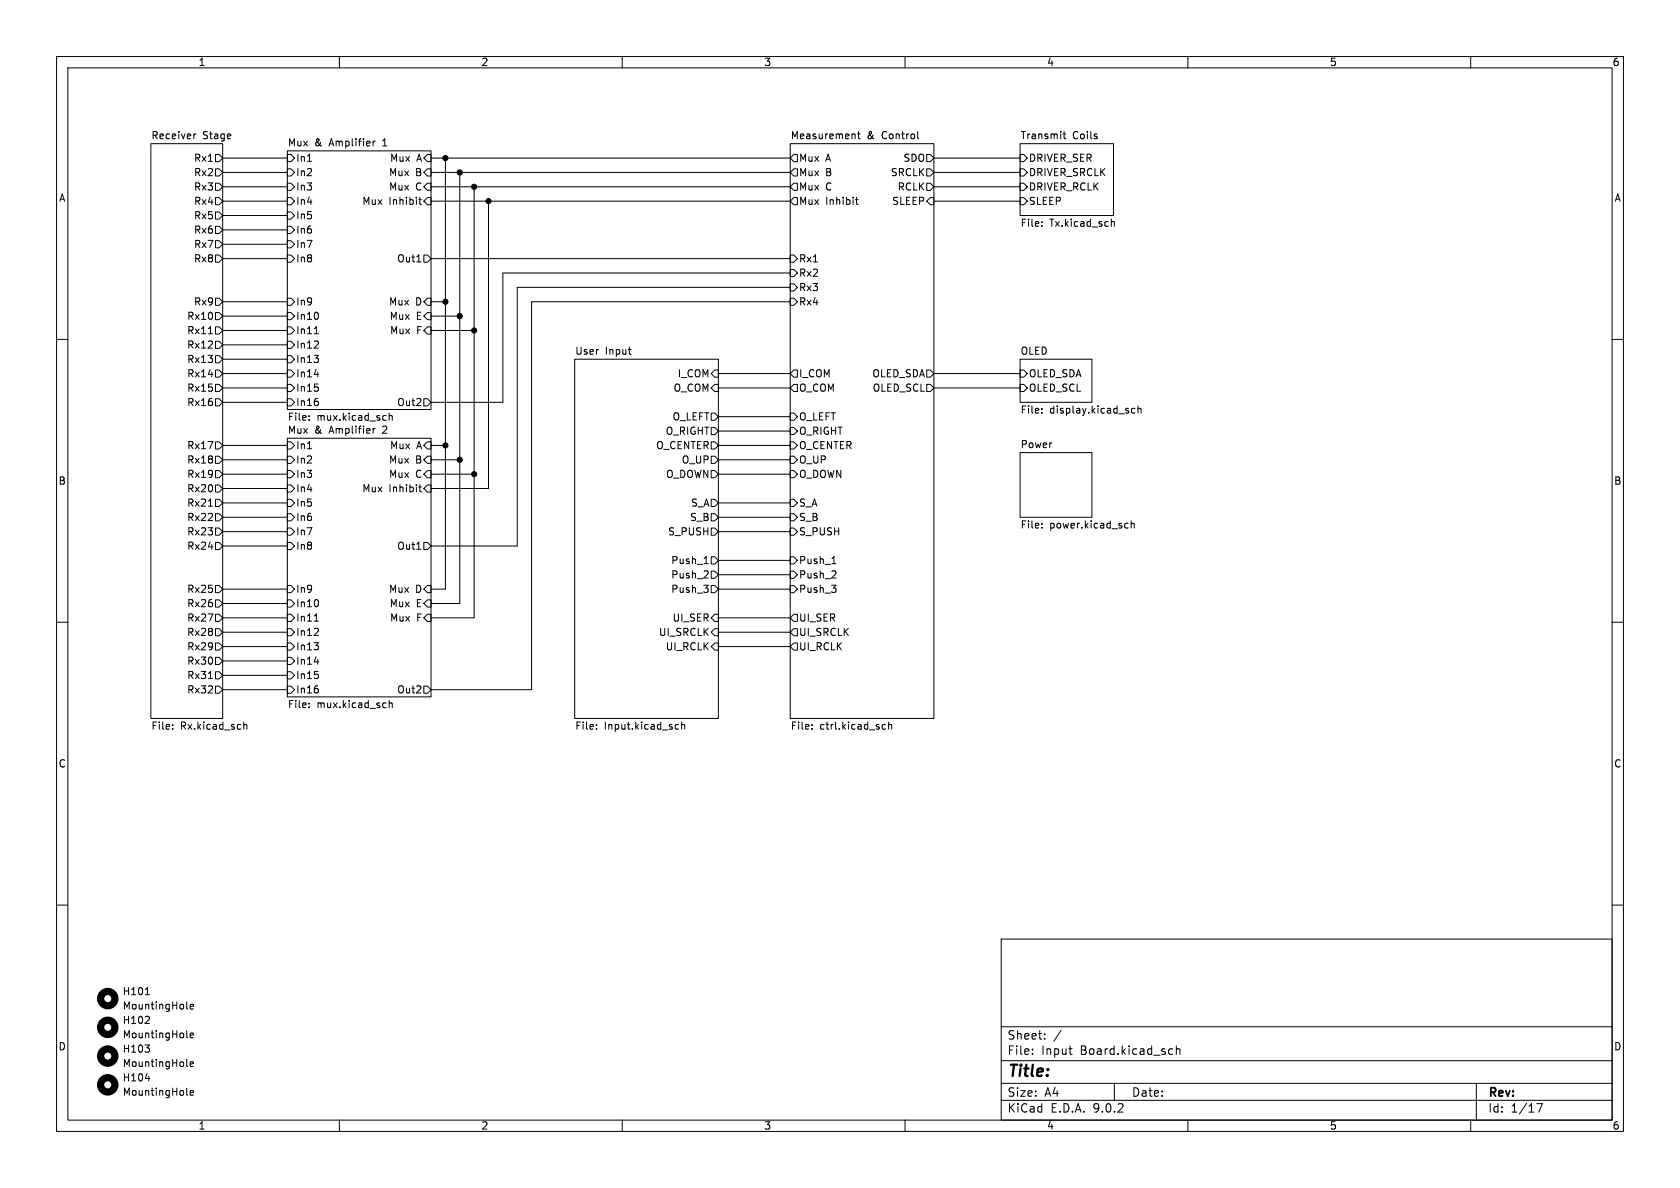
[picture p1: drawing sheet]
(kicad_sch
 (version 20250114)
 (generator "eeschema")
 (generator_version "9.0")
 (paper "A4")
 (lib_symbols
  (symbol "Mechanical:MountingHole"
   (pin_names
    (offset 1.016)) (exclude_from_sim no) (in_bom no) (on_board yes)
   (property "Reference" "H" (at 0 5.08 0) (effects (font (size 1.27 1.27))))
   (property "Value" "MountingHole" (at 0 3.175 0) (effects (font (size 1.27 1.27))))
   (property "Footprint" "" (at 0 0 0) (effects (font (size 1.27 1.27)) (hide yes)))
   (property "Datasheet" "~" (at 0 0 0) (effects (font (size 1.27 1.27)) (hide yes)))
   (property "Description" "Mounting Hole without connection" (at 0 0 0) (effects (font (size 1.27 1.27)) (hide yes)))
   (symbol "MountingHole_0_1"
    (circle (center 0 0) (radius 1.27) (stroke (width 1.27) (type default)) (fill (type none))))
   (embedded_fonts no)))
 (junction
  (at 83.82 58.42)
  (diameter 0)
  (color 0 0 0 0))
 (junction
  (at 78.74 53.34)
  (diameter 0)
  (color 0 0 0 0))
 (junction
  (at 81.28 81.28)
  (diameter 0)
  (color 0 0 0 0))
 (junction
  (at 81.28 55.88)
  (diameter 0)
  (color 0 0 0 0))
 (junction
  (at 81.28 30.48)
  (diameter 0)
  (color 0 0 0 0))
 (junction
  (at 83.82 33.02)
  (diameter 0)
  (color 0 0 0 0))
 (junction
  (at 86.36 35.56)
  (diameter 0)
  (color 0 0 0 0))
 (junction
  (at 78.74 78.74)
  (diameter 0)
  (color 0 0 0 0))
 (junction
  (at 83.82 83.82)
  (diameter 0)
  (color 0 0 0 0))
 (junction
  (at 78.74 27.94)
  (diameter 0)
  (color 0 0 0 0))
 (wire
  (pts (xy 86.36 35.56) (xy 86.36 86.36))
  (stroke (width 0) (type default)))
 (wire
  (pts (xy 127 81.28) (xy 139.7 81.28))
  (stroke (width 0) (type default)))
 (wire
  (pts (xy 39.37 58.42) (xy 50.8 58.42))
  (stroke (width 0) (type default)))
 (wire
  (pts (xy 76.2 53.34) (xy 78.74 53.34))
  (stroke (width 0) (type default)))
 (wire
  (pts (xy 76.2 83.82) (xy 83.82 83.82))
  (stroke (width 0) (type default)))
 (wire
  (pts (xy 39.37 71.12) (xy 50.8 71.12))
  (stroke (width 0) (type default)))
 (wire
  (pts (xy 39.37 35.56) (xy 50.8 35.56))
  (stroke (width 0) (type default)))
 (wire
  (pts (xy 88.9 71.12) (xy 88.9 48.26))
  (stroke (width 0) (type default)))
 (wire
  (pts (xy 83.82 109.22) (xy 76.2 109.22))
  (stroke (width 0) (type default)))
 (wire
  (pts (xy 39.37 63.5) (xy 50.8 63.5))
  (stroke (width 0) (type default)))
 (wire
  (pts (xy 39.37 78.74) (xy 50.8 78.74))
  (stroke (width 0) (type default)))
 (wire
  (pts (xy 76.2 121.92) (xy 93.98 121.92))
  (stroke (width 0) (type default)))
 (wire
  (pts (xy 76.2 78.74) (xy 78.74 78.74))
  (stroke (width 0) (type default)))
 (wire
  (pts (xy 81.28 81.28) (xy 81.28 55.88))
  (stroke (width 0) (type default)))
 (wire
  (pts (xy 165.1 35.56) (xy 180.34 35.56))
  (stroke (width 0) (type default)))
 (wire
  (pts (xy 39.37 111.76) (xy 50.8 111.76))
  (stroke (width 0) (type default)))
 (wire
  (pts (xy 165.1 66.04) (xy 180.34 66.04))
  (stroke (width 0) (type default)))
 (wire
  (pts (xy 127 78.74) (xy 139.7 78.74))
  (stroke (width 0) (type default)))
 (wire
  (pts (xy 39.37 83.82) (xy 50.8 83.82))
  (stroke (width 0) (type default)))
 (wire
  (pts (xy 78.74 104.14) (xy 78.74 78.74))
  (stroke (width 0) (type default)))
 (wire
  (pts (xy 81.28 106.68) (xy 81.28 81.28))
  (stroke (width 0) (type default)))
 (wire
  (pts (xy 76.2 27.94) (xy 78.74 27.94))
  (stroke (width 0) (type default)))
 (wire
  (pts (xy 78.74 27.94) (xy 139.7 27.94))
  (stroke (width 0) (type default)))
 (wire
  (pts (xy 165.1 27.94) (xy 180.34 27.94))
  (stroke (width 0) (type default)))
 (wire
  (pts (xy 127 68.58) (xy 139.7 68.58))
  (stroke (width 0) (type default)))
 (wire
  (pts (xy 83.82 33.02) (xy 139.7 33.02))
  (stroke (width 0) (type default)))
 (wire
  (pts (xy 39.37 91.44) (xy 50.8 91.44))
  (stroke (width 0) (type default)))
 (wire
  (pts (xy 39.37 53.34) (xy 50.8 53.34))
  (stroke (width 0) (type default)))
 (wire
  (pts (xy 127 88.9) (xy 139.7 88.9))
  (stroke (width 0) (type default)))
 (wire
  (pts (xy 86.36 35.56) (xy 139.7 35.56))
  (stroke (width 0) (type default)))
 (wire
  (pts (xy 76.2 96.52) (xy 91.44 96.52))
  (stroke (width 0) (type default)))
 (wire
  (pts (xy 127 83.82) (xy 139.7 83.82))
  (stroke (width 0) (type default)))
 (wire
  (pts (xy 39.37 119.38) (xy 50.8 119.38))
  (stroke (width 0) (type default)))
 (wire
  (pts (xy 39.37 116.84) (xy 50.8 116.84))
  (stroke (width 0) (type default)))
 (wire
  (pts (xy 76.2 30.48) (xy 81.28 30.48))
  (stroke (width 0) (type default)))
 (wire
  (pts (xy 91.44 50.8) (xy 139.7 50.8))
  (stroke (width 0) (type default)))
 (wire
  (pts (xy 76.2 35.56) (xy 86.36 35.56))
  (stroke (width 0) (type default)))
 (wire
  (pts (xy 88.9 48.26) (xy 139.7 48.26))
  (stroke (width 0) (type default)))
 (wire
  (pts (xy 39.37 60.96) (xy 50.8 60.96))
  (stroke (width 0) (type default)))
 (wire
  (pts (xy 127 93.98) (xy 139.7 93.98))
  (stroke (width 0) (type default)))
 (wire
  (pts (xy 127 91.44) (xy 139.7 91.44))
  (stroke (width 0) (type default)))
 (wire
  (pts (xy 39.37 43.18) (xy 50.8 43.18))
  (stroke (width 0) (type default)))
 (wire
  (pts (xy 78.74 27.94) (xy 78.74 53.34))
  (stroke (width 0) (type default)))
 (wire
  (pts (xy 83.82 58.42) (xy 83.82 83.82))
  (stroke (width 0) (type default)))
 (wire
  (pts (xy 39.37 104.14) (xy 50.8 104.14))
  (stroke (width 0) (type default)))
 (wire
  (pts (xy 127 104.14) (xy 139.7 104.14))
  (stroke (width 0) (type default)))
 (wire
  (pts (xy 127 99.06) (xy 139.7 99.06))
  (stroke (width 0) (type default)))
 (wire
  (pts (xy 39.37 93.98) (xy 50.8 93.98))
  (stroke (width 0) (type default)))
 (wire
  (pts (xy 39.37 27.94) (xy 50.8 27.94))
  (stroke (width 0) (type default)))
 (wire
  (pts (xy 39.37 68.58) (xy 50.8 68.58))
  (stroke (width 0) (type default)))
 (wire
  (pts (xy 39.37 106.68) (xy 50.8 106.68))
  (stroke (width 0) (type default)))
 (wire
  (pts (xy 39.37 86.36) (xy 50.8 86.36))
  (stroke (width 0) (type default)))
 (wire
  (pts (xy 127 111.76) (xy 139.7 111.76))
  (stroke (width 0) (type default)))
 (wire
  (pts (xy 165.1 68.58) (xy 180.34 68.58))
  (stroke (width 0) (type default)))
 (wire
  (pts (xy 39.37 96.52) (xy 50.8 96.52))
  (stroke (width 0) (type default)))
 (wire
  (pts (xy 39.37 66.04) (xy 50.8 66.04))
  (stroke (width 0) (type default)))
 (wire
  (pts (xy 76.2 104.14) (xy 78.74 104.14))
  (stroke (width 0) (type default)))
 (wire
  (pts (xy 39.37 45.72) (xy 50.8 45.72))
  (stroke (width 0) (type default)))
 (wire
  (pts (xy 127 73.66) (xy 139.7 73.66))
  (stroke (width 0) (type default)))
 (wire
  (pts (xy 93.98 121.92) (xy 93.98 53.34))
  (stroke (width 0) (type default)))
 (wire
  (pts (xy 81.28 30.48) (xy 139.7 30.48))
  (stroke (width 0) (type default)))
 (wire
  (pts (xy 127 109.22) (xy 139.7 109.22))
  (stroke (width 0) (type default)))
 (wire
  (pts (xy 83.82 33.02) (xy 83.82 58.42))
  (stroke (width 0) (type default)))
 (wire
  (pts (xy 39.37 109.22) (xy 50.8 109.22))
  (stroke (width 0) (type default)))
 (wire
  (pts (xy 78.74 53.34) (xy 78.74 78.74))
  (stroke (width 0) (type default)))
 (wire
  (pts (xy 39.37 121.92) (xy 50.8 121.92))
  (stroke (width 0) (type default)))
 (wire
  (pts (xy 39.37 30.48) (xy 50.8 30.48))
  (stroke (width 0) (type default)))
 (wire
  (pts (xy 127 76.2) (xy 139.7 76.2))
  (stroke (width 0) (type default)))
 (wire
  (pts (xy 127 66.04) (xy 139.7 66.04))
  (stroke (width 0) (type default)))
 (wire
  (pts (xy 76.2 106.68) (xy 81.28 106.68))
  (stroke (width 0) (type default)))
 (wire
  (pts (xy 91.44 96.52) (xy 91.44 50.8))
  (stroke (width 0) (type default)))
 (wire
  (pts (xy 76.2 45.72) (xy 139.7 45.72))
  (stroke (width 0) (type default)))
 (wire
  (pts (xy 76.2 81.28) (xy 81.28 81.28))
  (stroke (width 0) (type default)))
 (wire
  (pts (xy 39.37 114.3) (xy 50.8 114.3))
  (stroke (width 0) (type default)))
 (wire
  (pts (xy 81.28 55.88) (xy 81.28 30.48))
  (stroke (width 0) (type default)))
 (wire
  (pts (xy 83.82 83.82) (xy 83.82 109.22))
  (stroke (width 0) (type default)))
 (wire
  (pts (xy 76.2 71.12) (xy 88.9 71.12))
  (stroke (width 0) (type default)))
 (wire
  (pts (xy 127 101.6) (xy 139.7 101.6))
  (stroke (width 0) (type default)))
 (wire
  (pts (xy 165.1 30.48) (xy 180.34 30.48))
  (stroke (width 0) (type default)))
 (wire
  (pts (xy 76.2 58.42) (xy 83.82 58.42))
  (stroke (width 0) (type default)))
 (wire
  (pts (xy 39.37 81.28) (xy 50.8 81.28))
  (stroke (width 0) (type default)))
 (wire
  (pts (xy 76.2 86.36) (xy 86.36 86.36))
  (stroke (width 0) (type default)))
 (wire
  (pts (xy 76.2 55.88) (xy 81.28 55.88))
  (stroke (width 0) (type default)))
 (wire
  (pts (xy 39.37 33.02) (xy 50.8 33.02))
  (stroke (width 0) (type default)))
 (wire
  (pts (xy 76.2 33.02) (xy 83.82 33.02))
  (stroke (width 0) (type default)))
 (wire
  (pts (xy 39.37 88.9) (xy 50.8 88.9))
  (stroke (width 0) (type default)))
 (wire
  (pts (xy 39.37 38.1) (xy 50.8 38.1))
  (stroke (width 0) (type default)))
 (wire
  (pts (xy 93.98 53.34) (xy 139.7 53.34))
  (stroke (width 0) (type default)))
 (wire
  (pts (xy 127 114.3) (xy 139.7 114.3))
  (stroke (width 0) (type default)))
 (wire
  (pts (xy 39.37 40.64) (xy 50.8 40.64))
  (stroke (width 0) (type default)))
 (wire
  (pts (xy 165.1 33.02) (xy 180.34 33.02))
  (stroke (width 0) (type default)))
 (wire
  (pts (xy 39.37 55.88) (xy 50.8 55.88))
  (stroke (width 0) (type default)))
 (symbol
  (lib_id "Mechanical:MountingHole")
  (at 19.05 191.77 0)
  (unit 1)
  (exclude_from_sim no)
  (in_bom no)
  (on_board yes)
  (dnp no)
  (fields_autoplaced yes)
  (property "Reference" "H104" (at 21.59 190.4999 0) (effects (font (size 1.27 1.27)) (justify left)))
  (property "Value" "MountingHole" (at 21.59 193.0399 0) (effects (font (size 1.27 1.27)) (justify left)))
  (property "Footprint" "MountingHole:MountingHole_3.2mm_M3" (at 19.05 191.77 0) (effects (font (size 1.27 1.27)) (hide yes)))
  (property "Datasheet" "~" (at 19.05 191.77 0) (effects (font (size 1.27 1.27)) (hide yes)))
  (property "Description" "Mounting Hole without connection" (at 19.05 191.77 0) (effects (font (size 1.27 1.27)) (hide yes))))
 (symbol
  (lib_id "Mechanical:MountingHole")
  (at 19.05 176.53 0)
  (unit 1)
  (exclude_from_sim no)
  (in_bom no)
  (on_board yes)
  (dnp no)
  (fields_autoplaced yes)
  (property "Reference" "H101" (at 21.59 175.2599 0) (effects (font (size 1.27 1.27)) (justify left)))
  (property "Value" "MountingHole" (at 21.59 177.7999 0) (effects (font (size 1.27 1.27)) (justify left)))
  (property "Footprint" "MountingHole:MountingHole_3.2mm_M3" (at 19.05 176.53 0) (effects (font (size 1.27 1.27)) (hide yes)))
  (property "Datasheet" "~" (at 19.05 176.53 0) (effects (font (size 1.27 1.27)) (hide yes)))
  (property "Description" "Mounting Hole without connection" (at 19.05 176.53 0) (effects (font (size 1.27 1.27)) (hide yes))))
 (symbol
  (lib_id "Mechanical:MountingHole")
  (at 19.05 186.69 0)
  (unit 1)
  (exclude_from_sim no)
  (in_bom no)
  (on_board yes)
  (dnp no)
  (fields_autoplaced yes)
  (property "Reference" "H103" (at 21.59 185.4199 0) (effects (font (size 1.27 1.27)) (justify left)))
  (property "Value" "MountingHole" (at 21.59 187.9599 0) (effects (font (size 1.27 1.27)) (justify left)))
  (property "Footprint" "MountingHole:MountingHole_3.2mm_M3" (at 19.05 186.69 0) (effects (font (size 1.27 1.27)) (hide yes)))
  (property "Datasheet" "~" (at 19.05 186.69 0) (effects (font (size 1.27 1.27)) (hide yes)))
  (property "Description" "Mounting Hole without connection" (at 19.05 186.69 0) (effects (font (size 1.27 1.27)) (hide yes))))
 (symbol
  (lib_id "Mechanical:MountingHole")
  (at 19.05 181.61 0)
  (unit 1)
  (exclude_from_sim no)
  (in_bom no)
  (on_board yes)
  (dnp no)
  (fields_autoplaced yes)
  (property "Reference" "H102" (at 21.59 180.3399 0) (effects (font (size 1.27 1.27)) (justify left)))
  (property "Value" "MountingHole" (at 21.59 182.8799 0) (effects (font (size 1.27 1.27)) (justify left)))
  (property "Footprint" "MountingHole:MountingHole_3.2mm_M3" (at 19.05 181.61 0) (effects (font (size 1.27 1.27)) (hide yes)))
  (property "Datasheet" "~" (at 19.05 181.61 0) (effects (font (size 1.27 1.27)) (hide yes)))
  (property "Description" "Mounting Hole without connection" (at 19.05 181.61 0) (effects (font (size 1.27 1.27)) (hide yes))))
 (sheet
  (at 180.34 80.01)
  (size 12.7 11.43)
  (exclude_from_sim no)
  (in_bom yes)
  (on_board yes)
  (dnp no)
  (fields_autoplaced yes)
  (stroke (width 0.1524) (type solid))
  (fill (color 0 0 0 0.0000))
  (property "Sheetname" "Power" (at 180.34 79.2984 0) (effects (font (size 1.27 1.27)) (justify left bottom)))
  (property "Sheetfile" "power.kicad_sch" (at 180.34 92.0246 0) (effects (font (size 1.27 1.27)) (justify left top))))
 (sheet
  (at 139.7 25.4)
  (size 25.4 101.6)
  (exclude_from_sim no)
  (in_bom yes)
  (on_board yes)
  (dnp no)
  (fields_autoplaced yes)
  (stroke (width 0.1524) (type solid))
  (fill (color 0 0 0 0.0000))
  (property "Sheetname" "Measurement & Control" (at 139.7 24.6884 0) (effects (font (size 1.27 1.27)) (justify left bottom)))
  (property "Sheetfile" "ctrl.kicad_sch" (at 139.7 127.5846 0) (effects (font (size 1.27 1.27)) (justify left top)))
  (pin "Mux A" output (at 139.7 27.94 180) (effects (font (size 1.27 1.27)) (justify left)))
  (pin "Mux B" output (at 139.7 30.48 180) (effects (font (size 1.27 1.27)) (justify left)))
  (pin "Mux C" output (at 139.7 33.02 180) (effects (font (size 1.27 1.27)) (justify left)))
  (pin "Mux Inhibit" output (at 139.7 35.56 180) (effects (font (size 1.27 1.27)) (justify left)))
  (pin "Rx1" input (at 139.7 45.72 180) (effects (font (size 1.27 1.27)) (justify left)))
  (pin "Rx2" input (at 139.7 48.26 180) (effects (font (size 1.27 1.27)) (justify left)))
  (pin "Rx3" input (at 139.7 50.8 180) (effects (font (size 1.27 1.27)) (justify left)))
  (pin "Rx4" input (at 139.7 53.34 180) (effects (font (size 1.27 1.27)) (justify left)))
  (pin "RCLK" output (at 165.1 33.02 0) (effects (font (size 1.27 1.27)) (justify right)))
  (pin "SDO" output (at 165.1 27.94 0) (effects (font (size 1.27 1.27)) (justify right)))
  (pin "SRCLK" output (at 165.1 30.48 0) (effects (font (size 1.27 1.27)) (justify right)))
  (pin "OLED_SCL" output (at 165.1 68.58 0) (effects (font (size 1.27 1.27)) (justify right)))
  (pin "OLED_SDA" output (at 165.1 66.04 0) (effects (font (size 1.27 1.27)) (justify right)))
  (pin "I_COM" output (at 139.7 66.04 180) (effects (font (size 1.27 1.27)) (justify left)))
  (pin "O_CENTER" input (at 139.7 78.74 180) (effects (font (size 1.27 1.27)) (justify left)))
  (pin "O_COM" output (at 139.7 68.58 180) (effects (font (size 1.27 1.27)) (justify left)))
  (pin "O_DOWN" input (at 139.7 83.82 180) (effects (font (size 1.27 1.27)) (justify left)))
  (pin "O_LEFT" input (at 139.7 73.66 180) (effects (font (size 1.27 1.27)) (justify left)))
  (pin "O_RIGHT" input (at 139.7 76.2 180) (effects (font (size 1.27 1.27)) (justify left)))
  (pin "O_UP" input (at 139.7 81.28 180) (effects (font (size 1.27 1.27)) (justify left)))
  (pin "S_A" input (at 139.7 88.9 180) (effects (font (size 1.27 1.27)) (justify left)))
  (pin "S_B" input (at 139.7 91.44 180) (effects (font (size 1.27 1.27)) (justify left)))
  (pin "S_PUSH" input (at 139.7 93.98 180) (effects (font (size 1.27 1.27)) (justify left)))
  (pin "UI_RCLK" output (at 139.7 114.3 180) (effects (font (size 1.27 1.27)) (justify left)))
  (pin "UI_SER" output (at 139.7 109.22 180) (effects (font (size 1.27 1.27)) (justify left)))
  (pin "UI_SRCLK" output (at 139.7 111.76 180) (effects (font (size 1.27 1.27)) (justify left)))
  (pin "Push_1" input (at 139.7 99.06 180) (effects (font (size 1.27 1.27)) (justify left)))
  (pin "Push_2" input (at 139.7 101.6 180) (effects (font (size 1.27 1.27)) (justify left)))
  (pin "Push_3" input (at 139.7 104.14 180) (effects (font (size 1.27 1.27)) (justify left)))
  (pin "SLEEP" input (at 165.1 35.56 0) (effects (font (size 1.27 1.27)) (justify right))))
 (sheet
  (at 101.6 63.5)
  (size 25.4 63.5)
  (exclude_from_sim no)
  (in_bom yes)
  (on_board yes)
  (dnp no)
  (fields_autoplaced yes)
  (stroke (width 0.1524) (type solid))
  (fill (color 0 0 0 0.0000))
  (property "Sheetname" "User Input" (at 101.6 62.7884 0) (effects (font (size 1.27 1.27)) (justify left bottom)))
  (property "Sheetfile" "Input.kicad_sch" (at 101.6 127.5846 0) (effects (font (size 1.27 1.27)) (justify left top)))
  (pin "I_COM" input (at 127 66.04 0) (effects (font (size 1.27 1.27)) (justify right)))
  (pin "O_CENTER" output (at 127 78.74 0) (effects (font (size 1.27 1.27)) (justify right)))
  (pin "O_COM" input (at 127 68.58 0) (effects (font (size 1.27 1.27)) (justify right)))
  (pin "O_DOWN" output (at 127 83.82 0) (effects (font (size 1.27 1.27)) (justify right)))
  (pin "O_LEFT" output (at 127 73.66 0) (effects (font (size 1.27 1.27)) (justify right)))
  (pin "O_RIGHT" output (at 127 76.2 0) (effects (font (size 1.27 1.27)) (justify right)))
  (pin "O_UP" output (at 127 81.28 0) (effects (font (size 1.27 1.27)) (justify right)))
  (pin "S_A" output (at 127 88.9 0) (effects (font (size 1.27 1.27)) (justify right)))
  (pin "S_B" output (at 127 91.44 0) (effects (font (size 1.27 1.27)) (justify right)))
  (pin "S_PUSH" output (at 127 93.98 0) (effects (font (size 1.27 1.27)) (justify right)))
  (pin "UI_RCLK" input (at 127 114.3 0) (effects (font (size 1.27 1.27)) (justify right)))
  (pin "UI_SER" input (at 127 109.22 0) (effects (font (size 1.27 1.27)) (justify right)))
  (pin "UI_SRCLK" input (at 127 111.76 0) (effects (font (size 1.27 1.27)) (justify right)))
  (pin "Push_1" output (at 127 99.06 0) (effects (font (size 1.27 1.27)) (justify right)))
  (pin "Push_2" output (at 127 101.6 0) (effects (font (size 1.27 1.27)) (justify right)))
  (pin "Push_3" output (at 127 104.14 0) (effects (font (size 1.27 1.27)) (justify right))))
 (sheet
  (at 50.8 77.47)
  (size 25.4 45.72)
  (exclude_from_sim no)
  (in_bom yes)
  (on_board yes)
  (dnp no)
  (fields_autoplaced yes)
  (stroke (width 0.1524) (type solid))
  (fill (color 0 0 0 0.0000))
  (property "Sheetname" "Mux & Amplifier 2" (at 50.8 76.7584 0) (effects (font (size 1.27 1.27)) (justify left bottom)))
  (property "Sheetfile" "mux.kicad_sch" (at 50.8 123.7746 0) (effects (font (size 1.27 1.27)) (justify left top)))
  (pin "In1" input (at 50.8 78.74 180) (effects (font (size 1.27 1.27)) (justify left)))
  (pin "In2" input (at 50.8 81.28 180) (effects (font (size 1.27 1.27)) (justify left)))
  (pin "In3" input (at 50.8 83.82 180) (effects (font (size 1.27 1.27)) (justify left)))
  (pin "In4" input (at 50.8 86.36 180) (effects (font (size 1.27 1.27)) (justify left)))
  (pin "In5" input (at 50.8 88.9 180) (effects (font (size 1.27 1.27)) (justify left)))
  (pin "In6" input (at 50.8 91.44 180) (effects (font (size 1.27 1.27)) (justify left)))
  (pin "In7" input (at 50.8 93.98 180) (effects (font (size 1.27 1.27)) (justify left)))
  (pin "In8" input (at 50.8 96.52 180) (effects (font (size 1.27 1.27)) (justify left)))
  (pin "Mux A" input (at 76.2 78.74 0) (effects (font (size 1.27 1.27)) (justify right)))
  (pin "Mux B" input (at 76.2 81.28 0) (effects (font (size 1.27 1.27)) (justify right)))
  (pin "Mux C" input (at 76.2 83.82 0) (effects (font (size 1.27 1.27)) (justify right)))
  (pin "Out1" output (at 76.2 96.52 0) (effects (font (size 1.27 1.27)) (justify right)))
  (pin "Out2" output (at 76.2 121.92 0) (effects (font (size 1.27 1.27)) (justify right)))
  (pin "Mux F" input (at 76.2 109.22 0) (effects (font (size 1.27 1.27)) (justify right)))
  (pin "In11" input (at 50.8 109.22 180) (effects (font (size 1.27 1.27)) (justify left)))
  (pin "In10" input (at 50.8 106.68 180) (effects (font (size 1.27 1.27)) (justify left)))
  (pin "In16" input (at 50.8 121.92 180) (effects (font (size 1.27 1.27)) (justify left)))
  (pin "In14" input (at 50.8 116.84 180) (effects (font (size 1.27 1.27)) (justify left)))
  (pin "In12" input (at 50.8 111.76 180) (effects (font (size 1.27 1.27)) (justify left)))
  (pin "In9" input (at 50.8 104.14 180) (effects (font (size 1.27 1.27)) (justify left)))
  (pin "In15" input (at 50.8 119.38 180) (effects (font (size 1.27 1.27)) (justify left)))
  (pin "In13" input (at 50.8 114.3 180) (effects (font (size 1.27 1.27)) (justify left)))
  (pin "Mux D" input (at 76.2 104.14 0) (effects (font (size 1.27 1.27)) (justify right)))
  (pin "Mux E" input (at 76.2 106.68 0) (effects (font (size 1.27 1.27)) (justify right)))
  (pin "Mux Inhibit" input (at 76.2 86.36 0) (effects (font (size 1.27 1.27)) (justify right))))
 (sheet
  (at 180.34 63.5)
  (size 12.7 7.62)
  (exclude_from_sim no)
  (in_bom yes)
  (on_board yes)
  (dnp no)
  (fields_autoplaced yes)
  (stroke (width 0.1524) (type solid))
  (fill (color 0 0 0 0.0000))
  (property "Sheetname" "OLED" (at 180.34 62.7884 0) (effects (font (size 1.27 1.27)) (justify left bottom)))
  (property "Sheetfile" "display.kicad_sch" (at 180.34 71.7046 0) (effects (font (size 1.27 1.27)) (justify left top)))
  (pin "OLED_SCL" input (at 180.34 68.58 180) (effects (font (size 1.27 1.27)) (justify left)))
  (pin "OLED_SDA" input (at 180.34 66.04 180) (effects (font (size 1.27 1.27)) (justify left))))
 (sheet
  (at 50.8 26.67)
  (size 25.4 45.72)
  (exclude_from_sim no)
  (in_bom yes)
  (on_board yes)
  (dnp no)
  (fields_autoplaced yes)
  (stroke (width 0.1524) (type solid))
  (fill (color 0 0 0 0.0000))
  (property "Sheetname" "Mux & Amplifier 1" (at 50.8 25.9584 0) (effects (font (size 1.27 1.27)) (justify left bottom)))
  (property "Sheetfile" "mux.kicad_sch" (at 50.8 72.9746 0) (effects (font (size 1.27 1.27)) (justify left top)))
  (pin "In1" input (at 50.8 27.94 180) (effects (font (size 1.27 1.27)) (justify left)))
  (pin "In2" input (at 50.8 30.48 180) (effects (font (size 1.27 1.27)) (justify left)))
  (pin "In3" input (at 50.8 33.02 180) (effects (font (size 1.27 1.27)) (justify left)))
  (pin "In4" input (at 50.8 35.56 180) (effects (font (size 1.27 1.27)) (justify left)))
  (pin "In5" input (at 50.8 38.1 180) (effects (font (size 1.27 1.27)) (justify left)))
  (pin "In6" input (at 50.8 40.64 180) (effects (font (size 1.27 1.27)) (justify left)))
  (pin "In7" input (at 50.8 43.18 180) (effects (font (size 1.27 1.27)) (justify left)))
  (pin "In8" input (at 50.8 45.72 180) (effects (font (size 1.27 1.27)) (justify left)))
  (pin "Mux A" input (at 76.2 27.94 0) (effects (font (size 1.27 1.27)) (justify right)))
  (pin "Mux B" input (at 76.2 30.48 0) (effects (font (size 1.27 1.27)) (justify right)))
  (pin "Mux C" input (at 76.2 33.02 0) (effects (font (size 1.27 1.27)) (justify right)))
  (pin "Mux Inhibit" input (at 76.2 35.56 0) (effects (font (size 1.27 1.27)) (justify right)))
  (pin "Out1" output (at 76.2 45.72 0) (effects (font (size 1.27 1.27)) (justify right)))
  (pin "Out2" output (at 76.2 71.12 0) (effects (font (size 1.27 1.27)) (justify right)))
  (pin "Mux F" input (at 76.2 58.42 0) (effects (font (size 1.27 1.27)) (justify right)))
  (pin "In11" input (at 50.8 58.42 180) (effects (font (size 1.27 1.27)) (justify left)))
  (pin "In10" input (at 50.8 55.88 180) (effects (font (size 1.27 1.27)) (justify left)))
  (pin "In16" input (at 50.8 71.12 180) (effects (font (size 1.27 1.27)) (justify left)))
  (pin "In14" input (at 50.8 66.04 180) (effects (font (size 1.27 1.27)) (justify left)))
  (pin "In12" input (at 50.8 60.96 180) (effects (font (size 1.27 1.27)) (justify left)))
  (pin "In9" input (at 50.8 53.34 180) (effects (font (size 1.27 1.27)) (justify left)))
  (pin "In15" input (at 50.8 68.58 180) (effects (font (size 1.27 1.27)) (justify left)))
  (pin "In13" input (at 50.8 63.5 180) (effects (font (size 1.27 1.27)) (justify left)))
  (pin "Mux E" input (at 76.2 55.88 0) (effects (font (size 1.27 1.27)) (justify right)))
  (pin "Mux D" input (at 76.2 53.34 0) (effects (font (size 1.27 1.27)) (justify right))))
 (sheet
  (at 180.34 25.4)
  (size 16.51 12.7)
  (exclude_from_sim no)
  (in_bom yes)
  (on_board yes)
  (dnp no)
  (fields_autoplaced yes)
  (stroke (width 0.1524) (type solid))
  (fill (color 0 0 0 0.0000))
  (property "Sheetname" "Transmit Coils" (at 180.34 24.6884 0) (effects (font (size 1.27 1.27)) (justify left bottom)))
  (property "Sheetfile" "Tx.kicad_sch" (at 180.34 38.6846 0) (effects (font (size 1.27 1.27)) (justify left top)))
  (pin "DRIVER_SER" input (at 180.34 27.94 180) (effects (font (size 1.27 1.27)) (justify left)))
  (pin "DRIVER_RCLK" input (at 180.34 33.02 180) (effects (font (size 1.27 1.27)) (justify left)))
  (pin "DRIVER_SRCLK" input (at 180.34 30.48 180) (effects (font (size 1.27 1.27)) (justify left)))
  (pin "SLEEP" input (at 180.34 35.56 180) (effects (font (size 1.27 1.27)) (justify left))))
 (sheet
  (at 26.67 25.4)
  (size 12.7 101.6)
  (exclude_from_sim no)
  (in_bom yes)
  (on_board yes)
  (dnp no)
  (fields_autoplaced yes)
  (stroke (width 0.1524) (type solid))
  (fill (color 0 0 0 0.0000))
  (property "Sheetname" "Receiver Stage" (at 26.67 24.6884 0) (effects (font (size 1.27 1.27)) (justify left bottom)))
  (property "Sheetfile" "Rx.kicad_sch" (at 26.67 127.5846 0) (effects (font (size 1.27 1.27)) (justify left top)))
  (pin "Rx1" output (at 39.37 27.94 0) (effects (font (size 1.27 1.27)) (justify right)))
  (pin "Rx2" output (at 39.37 30.48 0) (effects (font (size 1.27 1.27)) (justify right)))
  (pin "Rx3" output (at 39.37 33.02 0) (effects (font (size 1.27 1.27)) (justify right)))
  (pin "Rx4" output (at 39.37 35.56 0) (effects (font (size 1.27 1.27)) (justify right)))
  (pin "Rx5" output (at 39.37 38.1 0) (effects (font (size 1.27 1.27)) (justify right)))
  (pin "Rx6" output (at 39.37 40.64 0) (effects (font (size 1.27 1.27)) (justify right)))
  (pin "Rx7" output (at 39.37 43.18 0) (effects (font (size 1.27 1.27)) (justify right)))
  (pin "Rx8" output (at 39.37 45.72 0) (effects (font (size 1.27 1.27)) (justify right)))
  (pin "Rx9" output (at 39.37 53.34 0) (effects (font (size 1.27 1.27)) (justify right)))
  (pin "Rx10" output (at 39.37 55.88 0) (effects (font (size 1.27 1.27)) (justify right)))
  (pin "Rx11" output (at 39.37 58.42 0) (effects (font (size 1.27 1.27)) (justify right)))
  (pin "Rx12" output (at 39.37 60.96 0) (effects (font (size 1.27 1.27)) (justify right)))
  (pin "Rx13" output (at 39.37 63.5 0) (effects (font (size 1.27 1.27)) (justify right)))
  (pin "Rx14" output (at 39.37 66.04 0) (effects (font (size 1.27 1.27)) (justify right)))
  (pin "Rx15" output (at 39.37 68.58 0) (effects (font (size 1.27 1.27)) (justify right)))
  (pin "Rx16" output (at 39.37 71.12 0) (effects (font (size 1.27 1.27)) (justify right)))
  (pin "Rx17" output (at 39.37 78.74 0) (effects (font (size 1.27 1.27)) (justify right)))
  (pin "Rx18" output (at 39.37 81.28 0) (effects (font (size 1.27 1.27)) (justify right)))
  (pin "Rx19" output (at 39.37 83.82 0) (effects (font (size 1.27 1.27)) (justify right)))
  (pin "Rx20" output (at 39.37 86.36 0) (effects (font (size 1.27 1.27)) (justify right)))
  (pin "Rx21" output (at 39.37 88.9 0) (effects (font (size 1.27 1.27)) (justify right)))
  (pin "Rx22" output (at 39.37 91.44 0) (effects (font (size 1.27 1.27)) (justify right)))
  (pin "Rx23" output (at 39.37 93.98 0) (effects (font (size 1.27 1.27)) (justify right)))
  (pin "Rx24" output (at 39.37 96.52 0) (effects (font (size 1.27 1.27)) (justify right)))
  (pin "Rx25" output (at 39.37 104.14 0) (effects (font (size 1.27 1.27)) (justify right)))
  (pin "Rx26" output (at 39.37 106.68 0) (effects (font (size 1.27 1.27)) (justify right)))
  (pin "Rx27" output (at 39.37 109.22 0) (effects (font (size 1.27 1.27)) (justify right)))
  (pin "Rx28" output (at 39.37 111.76 0) (effects (font (size 1.27 1.27)) (justify right)))
  (pin "Rx29" output (at 39.37 114.3 0) (effects (font (size 1.27 1.27)) (justify right)))
  (pin "Rx30" output (at 39.37 116.84 0) (effects (font (size 1.27 1.27)) (justify right)))
  (pin "Rx31" output (at 39.37 119.38 0) (effects (font (size 1.27 1.27)) (justify right)))
  (pin "Rx32" output (at 39.37 121.92 0) (effects (font (size 1.27 1.27)) (justify right))))
 (sheet_instances
  (path ""
   (page "1")))
 (embedded_fonts no))
